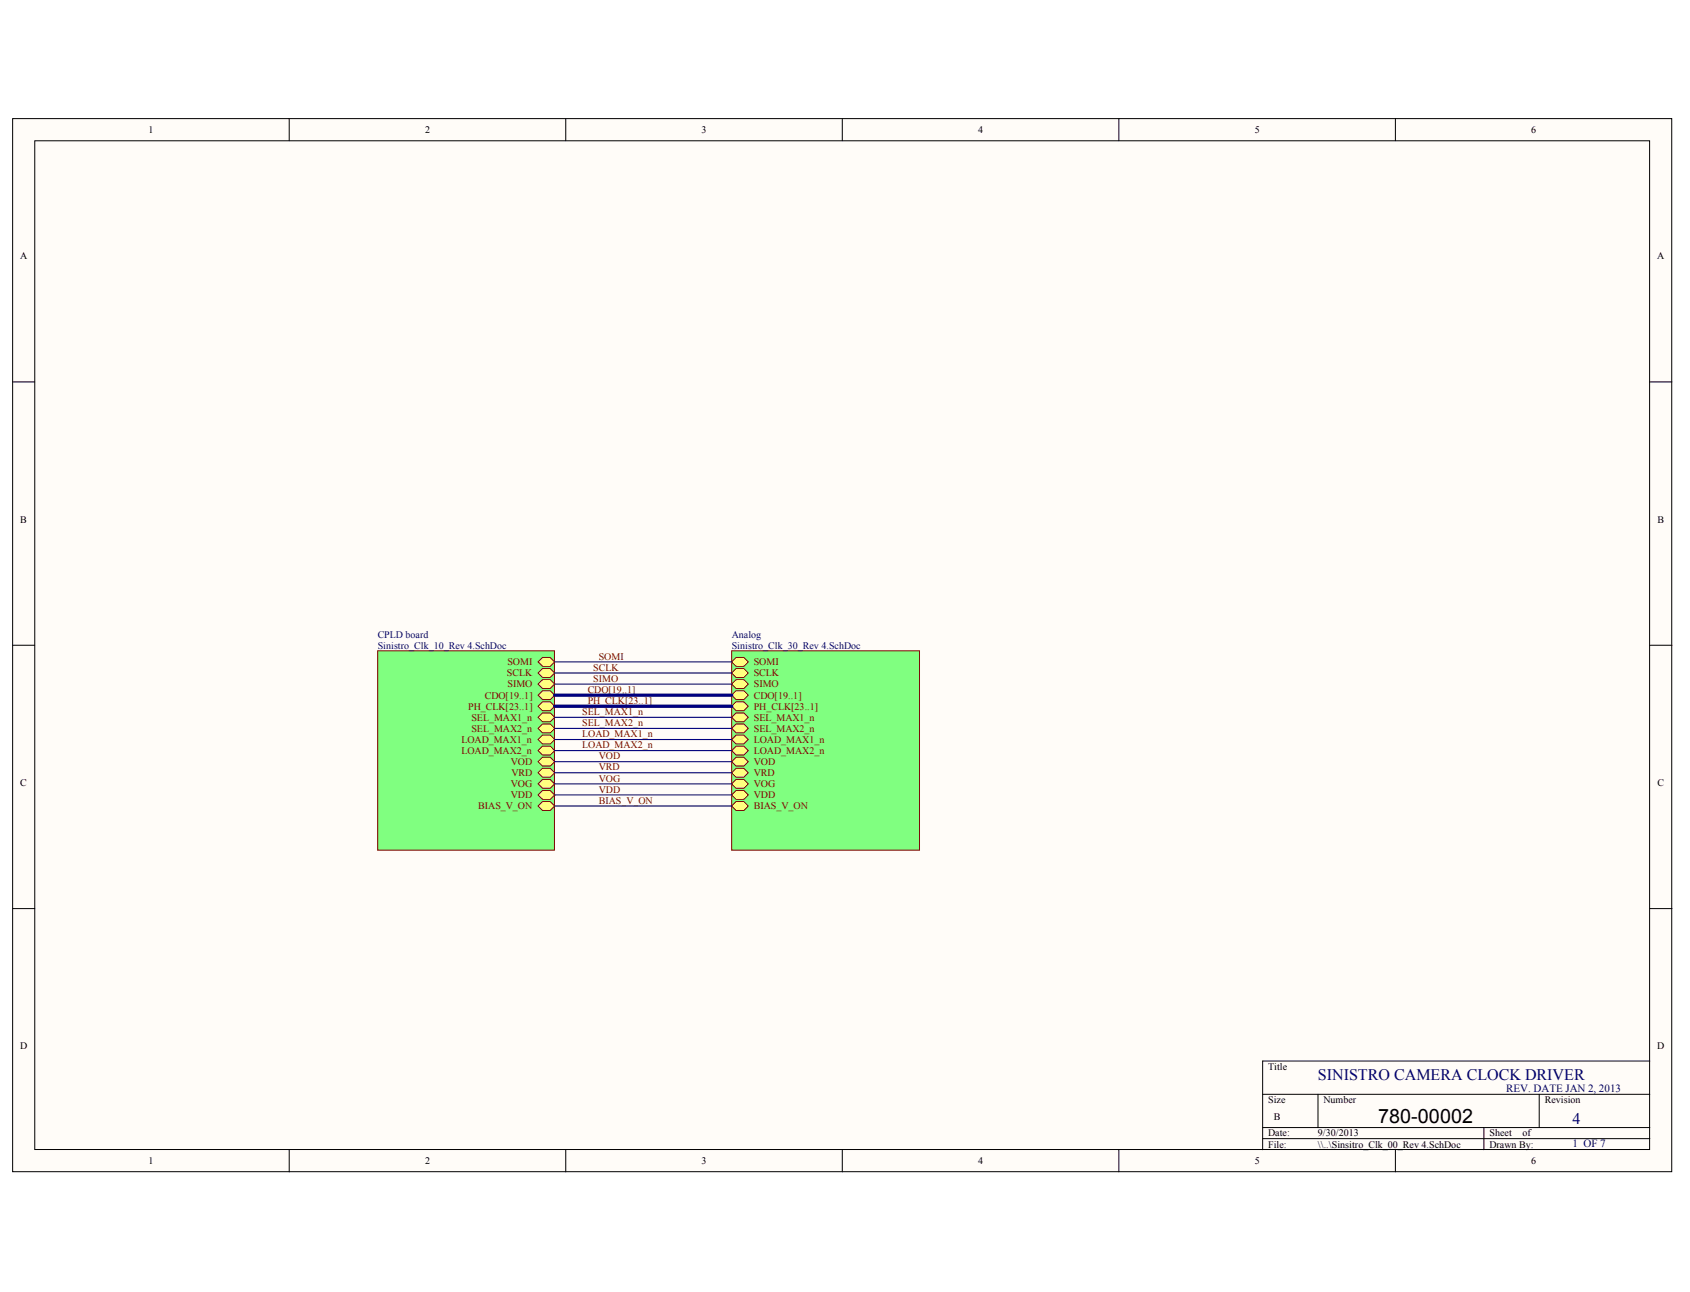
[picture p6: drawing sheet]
<svg xmlns="http://www.w3.org/2000/svg" width="271mm" height="207mm" viewBox="0 0 271 207" stroke-linecap="round" stroke-linejoin="round" font-family="sans-serif">
<g fill="#fffcf8" stroke="#000" stroke-width=".16">
<path d="M2 19h266v168.8h-266z"/>
<path d="M5.6 22.6h258.9v161.6h-258.9z"/>
</g>
<g fill="none" stroke="#000" stroke-width=".16">
<path d="M46.4 19v3.6M90.7 19v3.6M135 19v3.6M179.4 19v3.6M223.7 19v3.6M2 61.2h3.6M264.5 61.2h3.5M2 103.4h3.6M264.5 103.4h3.5M2 145.6h3.6M264.5 145.6h3.5M202.4 175.4h62.1"/>
<path d="M211.3 175.4v5.3M246.8 175.4v5.3M264.5 170.1h-62.1v14.2M46.4 184.3v3.5M90.7 184.3v3.5M135 184.3v3.5M179.4 184.3v3.5M202.4 180.7h62.1M202.4 182.5h62.1M223.7 184.3v3.5M237.9 180.7v3.6"/>
</g>
<path d="M60.5 104.3h28.4v32h-28.4z" fill="#80ff80" stroke="#800000" stroke-width=".16"/>
<g fill="#ffff80" stroke="#800000" stroke-width=".16">
<path d="M87 107.2h1.2l.7 .7-.7 .7h-1.2l-.7-.7z" fill-rule="evenodd"/>
<path d="M87 108.9h1.2l.7 .7-.7 .8h-1.2l-.7-.8z" fill-rule="evenodd"/>
<path d="M87 110.7h1.2l.7 .7-.7 .7h-1.2l-.7-.7z" fill-rule="evenodd"/>
<path d="M87 112.5h1.2l.7 .7-.7 .7h-1.2l-.7-.7z" fill-rule="evenodd"/>
<path d="M87 114.3h1.2l.7 .7-.7 .7h-1.2l-.7-.7z" fill-rule="evenodd"/>
<path d="M87 116h1.2l.7 .8-.7 .7h-1.2l-.7-.7z" fill-rule="evenodd"/>
<path d="M87 117.8h1.2l.7 .7-.7 .7h-1.2l-.7-.7z" fill-rule="evenodd"/>
<path d="M87 119.6h1.2l.7 .7-.7 .7h-1.2l-.7-.7z" fill-rule="evenodd"/>
<path d="M87 121.4h1.2l.7 .7-.7 .7h-1.2l-.7-.7z" fill-rule="evenodd"/>
<path d="M87 123.1h1.2l.7 .8-.7 .7h-1.2l-.7-.7z" fill-rule="evenodd"/>
<path d="M87 124.9h1.2l.7 .7-.7 .7h-1.2l-.7-.7z" fill-rule="evenodd"/>
<path d="M87 126.7h1.2l.7 .7-.7 .7h-1.2l-.7-.7z" fill-rule="evenodd"/>
<path d="M87 128.5h1.2l.7 .7-.7 .7h-1.2l-.7-.7z" fill-rule="evenodd"/>
<path d="M87 105.4h1.2l.7 .7-.7 .7h-1.2l-.7-.7z" fill-rule="evenodd"/>
</g>
<path d="M117.3 104.3h30.1v32h-30.1z" fill="#80ff80" stroke="#800000" stroke-width=".16"/>
<g fill="#ffff80" stroke="#800000" stroke-width=".16">
<path d="M118 107.2h1.2l.8 .7-.8 .7h-1.2l-.7-.7z" fill-rule="evenodd"/>
<path d="M118 108.9h1.2l.8 .7-.8 .8h-1.2l-.7-.8z" fill-rule="evenodd"/>
<path d="M118 110.7h1.2l.8 .7-.8 .7h-1.2l-.7-.7z" fill-rule="evenodd"/>
<path d="M118 112.5h1.2l.8 .7-.8 .7h-1.2l-.7-.7z" fill-rule="evenodd"/>
<path d="M118 114.3h1.2l.8 .7-.8 .7h-1.2l-.7-.7z" fill-rule="evenodd"/>
<path d="M118 116h1.2l.8 .8-.8 .7h-1.2l-.7-.7z" fill-rule="evenodd"/>
<path d="M118 117.8h1.2l.8 .7-.8 .7h-1.2l-.7-.7z" fill-rule="evenodd"/>
<path d="M118 119.6h1.2l.8 .7-.8 .7h-1.2l-.7-.7z" fill-rule="evenodd"/>
<path d="M118 121.4h1.2l.8 .7-.8 .7h-1.2l-.7-.7z" fill-rule="evenodd"/>
<path d="M118 123.1h1.2l.8 .8-.8 .7h-1.2l-.7-.7z" fill-rule="evenodd"/>
<path d="M118 124.9h1.2l.8 .7-.8 .7h-1.2l-.7-.7z" fill-rule="evenodd"/>
<path d="M118 126.7h1.2l.8 .7-.8 .7h-1.2l-.7-.7z" fill-rule="evenodd"/>
<path d="M118 128.5h1.2l.8 .7-.8 .7h-1.2l-.7-.7z" fill-rule="evenodd"/>
<path d="M118 105.4h1.2l.8 .7-.8 .7h-1.2l-.7-.7z" fill-rule="evenodd"/>
</g>
<path d="M88.9 111.4h28.4M88.9 113.2h28.4" fill="none" stroke="#000080" stroke-width=".53"/>
<path d="M88.9 107.9h28.4M88.9 109.6h28.4M88.9 115h28.4M88.9 116.8h28.4M88.9 118.5h28.4M88.9 106.1h28.4M88.9 120.3h28.4M88.9 122.1h28.4M88.9 123.9h28.4M88.9 125.6h28.4M88.9 127.4h28.4M88.9 129.2h28.4" fill="none" stroke="#000080" stroke-width=".18"/>
<text font-size="3.2" x="220.9" y="180.1">780-00002</text>
<g font-size="2.6" fill="#006">
<text x="211.3" y="173.1">SINISTRO CAMERA CLOCK DRIVER</text>
<text x="252.1" y="180.2">4</text>
</g>
<g font-size="1.8" fill="#006">
<text x="241.4" y="175">REV. DATE JAN 2, 2013</text>
<text x="252.1" y="183.9">1 OF 7</text>
</g>
<g font-size="1.6">
<text x="23.8" y="21.3">1</text>
<text x="68.1" y="21.3">2</text>
<text x="112.5" y="21.3">3</text>
<text x="156.8" y="21.3">4</text>
<text x="201.2" y="21.3">5</text>
<text x="245.5" y="21.3">6</text>
<text x="3.2" y="41.6">A</text>
<text x="265.7" y="41.6">A</text>
<text x="3.2" y="83.8">B</text>
<text x="265.7" y="83.8">B</text>
<text x="3.2" y="125.9">C</text>
<text x="265.7" y="125.9">C</text>
<text x="3.2" y="168.2">D</text>
<text x="203.3" y="171.5">Title</text>
<text x="265.7" y="168.2">D</text>
<text x="203.3" y="176.8">Size</text>
<text x="204.2" y="179.5">B</text>
<text x="212.2" y="176.8">Number</text>
<text x="247.7" y="176.8">Revision</text>
<text x="203.3" y="182.1">Date:</text>
<text x="203.3" y="184">File:</text>
<text x="211.3" y="182.1">9/30/2013</text>
<text x="211.3" y="184">\\..\Sinsitro_Clk_00_Rev 4.SchDoc</text>
<text x="238.8" y="182.1">Sheet</text>
<text x="238.8" y="184">Drawn By:</text>
<text x="244.1" y="182.1">of</text>
<text x="23.8" y="186.6">1</text>
<text x="68.1" y="186.6">2</text>
<text x="112.5" y="186.6">3</text>
<text x="156.8" y="186.6">4</text>
<text x="201.2" y="186.6">5</text>
<text x="245.5" y="186.6">6</text>
</g>
<g font-size="1.6" fill="#000080">
<text x="60.6" y="102.2">CPLD board</text>
<text x="60.6" y="104">Sinistro_Clk_10_Rev 4.SchDoc</text>
<text x="117.3" y="102.2">Analog</text>
<text x="117.3" y="104">Sinistro_Clk_30_Rev 4.SchDoc</text>
</g>
<g font-size="1.6" fill="#800000">
<text x="81.4" y="106.6">SOMI</text>
<text x="95.1" y="107.5">SCLK</text>
<text x="96" y="105.7">SOMI</text>
<text x="120.9" y="106.6">SOMI</text>
<text x="75.1" y="113.7">PH_CLK[23..1]</text>
<text x="77.7" y="112">CDO[19..1]</text>
<text x="81.3" y="108.4">SCLK</text>
<text x="81.4" y="110.2">SIMO</text>
<text x="94.2" y="111.1">CDO[19..1]</text>
<text x="94.2" y="112.9">PH_CLK[23..1]</text>
<text x="95.1" y="109.3">SIMO</text>
<text x="120.9" y="108.4">SCLK</text>
<text x="120.9" y="110.2">SIMO</text>
<text x="120.9" y="112">CDO[19..1]</text>
<text x="120.9" y="113.7">PH_CLK[23..1]</text>
<text x="74" y="119.1">LOAD_MAX1_n</text>
<text x="75.6" y="115.5">SEL_MAX1_n</text>
<text x="75.6" y="117.3">SEL_MAX2_n</text>
<text x="93.3" y="114.6">SEL_MAX1_n</text>
<text x="93.3" y="116.4">SEL_MAX2_n</text>
<text x="93.3" y="120">LOAD_MAX2_n</text>
<text x="93.3" y="118.2">LOAD_MAX1_n</text>
<text x="120.9" y="115.5">SEL_MAX1_n</text>
<text x="120.9" y="117.3">SEL_MAX2_n</text>
<text x="120.9" y="119.1">LOAD_MAX1_n</text>
<text x="74" y="120.8">LOAD_MAX2_n</text>
<text x="81.9" y="122.6">VOD</text>
<text x="82" y="124.4">VRD</text>
<text x="96" y="121.7">VOD</text>
<text x="96" y="123.5">VRD</text>
<text x="96" y="125.3">VOG</text>
<text x="120.9" y="120.8">LOAD_MAX2_n</text>
<text x="120.9" y="122.6">VOD</text>
<text x="120.9" y="124.4">VRD</text>
<text x="76.7" y="129.7">BIAS_V_ON</text>
<text x="81.9" y="126.2">VOG</text>
<text x="81.9" y="128">VDD</text>
<text x="96" y="127.1">VDD</text>
<text x="96" y="128.9">BIAS_V_ON</text>
<text x="120.9" y="126.2">VOG</text>
<text x="120.9" y="128">VDD</text>
<text x="120.9" y="129.7">BIAS_V_ON</text>
</g>
</svg>
